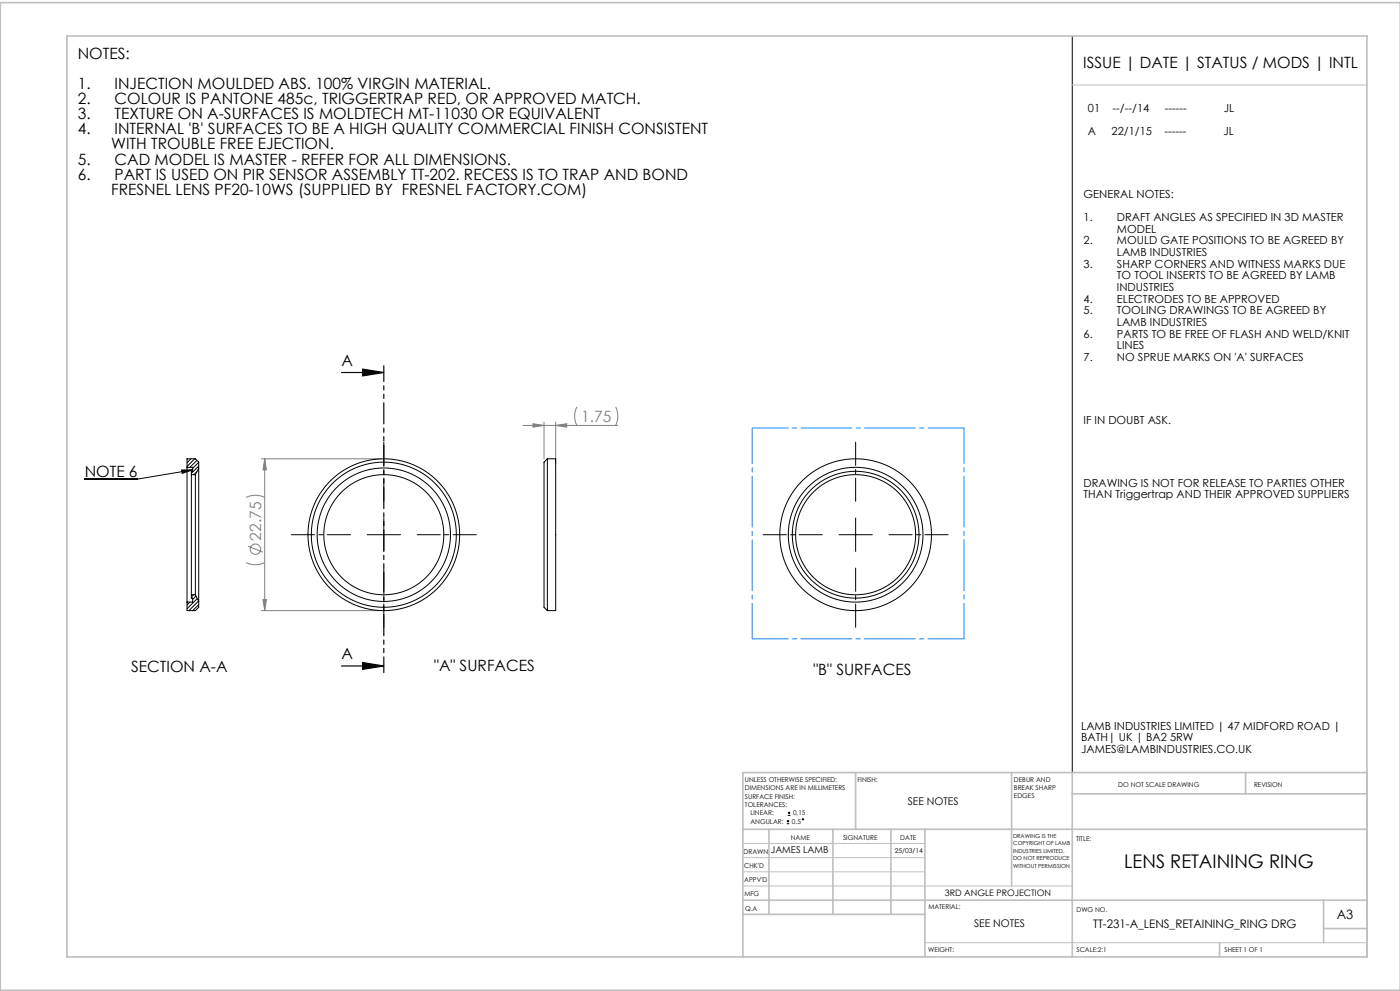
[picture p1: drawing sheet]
<svg xmlns="http://www.w3.org/2000/svg" width="420mm" height="297mm" viewBox="0 0 420 297" stroke-linecap="round" stroke-linejoin="round" font-family="sans-serif">
<g fill="none" stroke="#808080" stroke-width=".3">
<path d="M78.4 137.5h35.7M79.4 137.5v45.5M79.4 137.5l.5 3.3h-1zM156.9 127.5h28.4M159.9 127l3.3 .5-3.3 .5zM163.2 126.5v11M166.7 126.5v12.6M166.7 127.5l3.3-.5v1zM173.1 121.9a6.2 6.2 0 0 0 0 5.6M184.7 121.9a6.2 6.2 0 0 1 0 5.6M73.8 149.1a6.3 6.3 0 0 1 5.6 0M73.8 168.6a6.3 6.3 0 0 0 5.6 0"/>
<path d="M74.4 163.7l4.5 1.8M78.9 179.7h1l-.5 3.3zM78.4 183h35.7"/>
<circle cx="76.6" cy="164.6" r="1.56"/>
</g>
<g fill="none" stroke="#000" stroke-width=".3">
<path d="M321.7 10.8v220.7M54.5 140.9l3.3-.1-3.2 1.1zM57.8 140.8l-16.6 2.8h-15.8M115.1 155.3v10M256.7 155.3v10M110.1 160.3h10M251.7 160.3h10M236 246.9h.8M236 246.1h.8M236.4 244.4h.7M236.4 243.6h.7M236.4 245.7v.8"/>
<path d="M236.7 243.2v.8"/>
<circle cx="240.9" cy="245.5" r=".19"/>
</g>
<path d="M102.4 111.6h12.7M108.8 110.6l6.3 1-6.3 1.1zM102.4 199.6h12.7M108.8 198.6l6.3 1-6.3 1z" fill="none" stroke="#000" stroke-width=".35"/>
<path d="M115.1 150.3v-17.8M256.7 150.3v-17.8M105.1 160.3h-17.7M115.1 170.3v17.7M125.1 160.3h17.8M246.7 160.3h-17.8M256.7 170.3v17.7M266.7 160.3h17.7" fill="none" stroke="#000" stroke-width=".3" stroke-dasharray="15.2 1.3 1.3 1.3" stroke-dashoffset="8.3"/>
<path d="M115.1 109.6v92" fill="none" stroke="#000" stroke-width=".35" stroke-dasharray="6.3 1.3 1.3 1.3 1.3 1.3" stroke-dashoffset="1.7"/>
<path d="M321.7 25.5h88.4M222.9 257h54.6M222.9 252.8h54.6M222.9 265.5h98.8M222.9 261.3h54.6M277.5 282.5h132.6" fill="none" stroke="#c0c0c0" stroke-width=".3"/>
<g fill="none" stroke="#c0c0c0" stroke-width=".5">
<path d="M20.1 10.8h390v276h-390zM420 .8h-419.9v296h419.9M256.7 231.5v17M303.5 231.5v34M321.7 231.5v55.3M321.7 237.9h88.4M373.7 231.5v6.4M410.1 231.5h-187.2v55.3M222.9 248.5h187.2M230.7 248.5v25.5M249.9 248.5v25.5M267.3 248.5v25.5"/>
<path d="M277.5 248.5v38.3M222.9 274h54.6M222.9 269.8h187.2M397.1 269.8v12.7M397.1 278.3h13M365.9 282.5v4.3"/>
</g>
<path d="M225.7 128.3h63.5M225.7 191.5h63.5" fill="none" stroke="#0080ff" stroke-width=".3" stroke-dasharray="15.2 1.3 1.3 1.3" stroke-dashoffset="4.4"/>
<path d="M225.7 128.3v63.2M289.2 128.3v63.2" fill="none" stroke="#0080ff" stroke-width=".3" stroke-dasharray="15.2 1.3 1.3 1.3" stroke-dashoffset="4.6"/>
<g fill="#000">
<path d="M54.5 140.9l3.3-.1-3.2 1.1z"/>
<path d="M108.8 110.6l6.3 1-6.3 1.1zM108.8 198.6l6.3 1-6.3 1z"/>
</g>
<g fill="#808080">
<path d="M78.9 179.7h1l-.5 3.3zM79.4 137.5l.5 3.3h-1z"/>
<path d="M159.9 127l3.3 .5-3.3 .5zM166.7 127.5l3.3-.5v1z"/>
</g>
<g fill="none" stroke="#000" stroke-width=".3">
<path d="M56.2 137.5l-.1 .1M57.3 137.5l-1.2 1.2M58.4 137.5l-2.3 2.3M59.1 138l-2.1 2.1M59.6 138.5l-1.8 1.8M59.6 139.7l-2.2 2.2M59.6 138.5l-1-1h-2.5v2.6M59.6 138.5v1.8M164.2 137.5v45.5M164.2 137.5h2.5v45.5h-2.5M164.2 137.5l-1 1v43.5l1 1M56.1 140.1v40.4"/>
<path d="M56.1 140.1h1.7v1.2h-.4v1M57.4 142.3v36M57.4 142.3h1.2M58.6 142.3v36M59.1 141.3l-.9 1M59.6 140.3v40M59.6 140.3l-1 2M57.4 178.3v1h.4v1.2h-1.7M57.4 178.3h1.2M58.1 178.3l-.7 .6M58.6 178.3l1 2M58.8 178.6l-1 1"/>
<path d="M59.2 179.4l-3.1 3.1M57 180.5l-.9 .8M59.6 180.1l-2.9 2.9M59.6 181.2l-1.8 1.8M59.6 180.3v1.7l-1 1h-2.5v-2.5"/>
<circle cx="115.1" cy="160.3" r="20"/>
<circle cx="115.1" cy="160.3" r="22.8"/>
<circle cx="115.1" cy="160.3" r="21.7"/>
<circle cx="115.1" cy="160.3" r="18"/>
<circle cx="256.7" cy="160.3" r="18"/>
<circle cx="256.7" cy="160.3" r="20.2"/>
<circle cx="256.7" cy="160.3" r="22.7"/>
<circle cx="256.7" cy="160.3" r="19"/>
</g>
<text font-size="5.6" x="337.3" y="260.2">LENS RETAINING RING</text>
<g font-size="4.7">
<text x="23.3" y="17.6">NOTES:</text>
<text x="325" y="20.5">ISSUE | DATE | STATUS / MODS | INTL</text>
<text x="23.3" y="26.7">1.</text>
<text x="34.4" y="26.7">INJECTION MOULDED ABS. 100% VIRGIN MATERIAL.</text>
<text x="23.3" y="31.2">2.</text>
<text x="23.3" y="35.7">3.</text>
<text x="34.4" y="31.2">COLOUR IS PANTONE 485c, TRIGGERTRAP RED, OR APPROVED MATCH.</text>
<text x="34.4" y="35.7">TEXTURE ON A-SURFACES IS MOLDTECH MT-11030 OR EQUIVALENT</text>
<text x="23.3" y="40.3">4.</text>
<text x="34.4" y="40.3">INTERNAL 'B' SURFACES TO BE A HIGH QUALITY COMMERCIAL FINISH CONSISTENT</text>
<text x="33.3" y="44.8">WITH TROUBLE FREE EJECTION.</text>
<text x="23.3" y="49.3">5.</text>
<text x="23.3" y="53.8">6.</text>
<text x="34.4" y="49.3">CAD MODEL IS MASTER - REFER FOR ALL DIMENSIONS.</text>
<text x="34.4" y="53.8">PART IS USED ON PIR SENSOR ASSEMBLY TT-202. RECESS IS TO TRAP AND BOND</text>
<text x="33.3" y="58.4">FRESNEL LENS PF20-10WS (SUPPLIED BY FRESNEL FACTORY.COM)</text>
<text x="102.4" y="109.5">A</text>
<text x="25.4" y="143">NOTE 6</text>
<text x="102.4" y="197.5">A</text>
<text x="39.4" y="201.3">SECTION A-A</text>
<text x="130.3" y="201.2">&quot;A&quot; SURFACES</text>
<text x="244" y="202.3">&quot;B&quot; SURFACES</text>
</g>
<g font-size="4.7" fill="#808080">
<text x="174.3" y="126.5">1.75</text>
<text x="78.3" y="162" transform="rotate(-90 78.3 162)">22.75</text>
</g>
<text font-size="3.9" x="401" y="275.4">A3</text>
<text font-size="3.5" x="328" y="278.1">TT-231-A_LENS_RETAINING_RING DRG</text>
<g font-size="3.3">
<text x="326.4" y="33.5">01</text>
<text x="333.8" y="33.5">--/--/14</text>
<text x="349.4" y="33.5">------</text>
<text x="367.2" y="33.5">JL</text>
<text x="326.4" y="40.5">A</text>
<text x="333.5" y="40.5">22/1/15</text>
<text x="349.3" y="40.5">------</text>
<text x="367" y="40.5">JL</text>
<text x="325.1" y="59.2">GENERAL NOTES:</text>
<text x="325.1" y="66.2">1.</text>
<text x="335.1" y="66.2">DRAFT ANGLES AS SPECIFIED IN 3D MASTER</text>
<text x="335.1" y="69.7">MODEL</text>
<text x="325.1" y="73.2">2.</text>
<text x="335.1" y="73.2">MOULD GATE POSITIONS TO BE AGREED BY</text>
<text x="335.1" y="76.7">LAMB INDUSTRIES</text>
<text x="325.1" y="80.2">3.</text>
<text x="335.1" y="80.2">SHARP CORNERS AND WITNESS MARKS DUE</text>
<text x="335.1" y="83.7">TO TOOL INSERTS TO BE AGREED BY LAMB</text>
<text x="335.1" y="87.2">INDUSTRIES</text>
<text x="325.1" y="90.7">4.</text>
<text x="325.1" y="94.2">5.</text>
<text x="335.1" y="90.7">ELECTRODES TO BE APPROVED</text>
<text x="335.1" y="94.2">TOOLING DRAWINGS TO BE AGREED BY</text>
<text x="325.1" y="101.2">6.</text>
<text x="335.1" y="97.7">LAMB INDUSTRIES</text>
<text x="335.1" y="101.2">PARTS TO BE FREE OF FLASH AND WELD/KNIT</text>
<text x="335.1" y="104.7">LINES</text>
<text x="325.1" y="108.2">7.</text>
<text x="335.1" y="108.2">NO SPRUE MARKS ON 'A' SURFACES</text>
<text x="325.1" y="127.1">IF IN DOUBT ASK.</text>
<text x="325.1" y="145.9">DRAWING IS NOT FOR RELEASE TO PARTIES OTHER</text>
<text x="325.1" y="149.4">THAN Triggertrap AND THEIR APPROVED SUPPLIERS</text>
<text x="324.4" y="218.7">LAMB INDUSTRIES LIMITED | 47 MIDFORD ROAD |</text>
<text x="324.4" y="222.2">BATH| UK | BA2 5RW</text>
<text x="324.4" y="225.7">JAMES@LAMBINDUSTRIES.CO.UK</text>
</g>
<g font-size="3.2">
<text x="272.3" y="241.2">SEE NOTES</text>
<text x="292.2" y="277.7">SEE NOTES</text>
</g>
<text font-size="2.8" x="231.2" y="255.6">JAMES LAMB</text>
<text font-size="2.7" x="283.5" y="268.5">3RD ANGLE PROJECTION</text>
<g font-size="2">
<text x="223.5" y="234.4">UNLESS OTHERWISE SPECIFIED:</text>
<text x="223.5" y="236.9">DIMENSIONS ARE IN MILLIMETERS</text>
<text x="223.5" y="239.4">SURFACE FINISH:</text>
<text x="257.2" y="234.4">FINISH:</text>
<text x="304.2" y="234.3">DEBUR AND</text>
<text x="304.2" y="236.8">BREAK SHARP</text>
<text x="304.2" y="239.3">EDGES</text>
<text x="335.5" y="235.8">DO NOT SCALE DRAWING</text>
<text x="376.2" y="236">REVISION</text>
<text x="223.5" y="241.9">TOLERANCES:</text>
<text x="225.1" y="244.4">LINEAR:</text>
<text x="237.9" y="244.4">0,15</text>
<text x="225.1" y="246.9">ANGULAR:</text>
<text x="237.2" y="251.8">NAME</text>
<text x="237.6" y="246.9">0.5</text>
<text x="252.9" y="251.7">SIGNATURE</text>
<text x="270.1" y="251.7">DATE</text>
<text x="223.1" y="255.9">DRAWN</text>
<text x="268.4" y="255.6">25/03/14</text>
<text x="322.8" y="252">TITLE:</text>
<text x="223.3" y="260.1">CHK'D</text>
<text x="223.3" y="264.2">APPV'D</text>
<text x="223.3" y="268.6">MFG</text>
<text x="223.5" y="272.9">Q.A</text>
<text x="278.5" y="272.3">MATERIAL:</text>
<text x="323" y="273.4">DWG NO.</text>
<text x="278.5" y="285.3">WEIGHT:</text>
<text x="323" y="285.4">SCALE:2:1</text>
<text x="367.4" y="285.4">SHEET 1 OF 1</text>
</g>
<g font-size="1.7">
<text x="303.9" y="251.1">DRAWING IS THE</text>
<text x="303.9" y="253.4">COPYRIGHT OF LAMB</text>
<text x="303.9" y="255.6">INDUSTRIES LIMITED.</text>
<text x="303.9" y="257.9">DO NOT REPRODUCE</text>
<text x="303.9" y="260.1">WITHOUT PERMISSION</text>
</g>
</svg>
